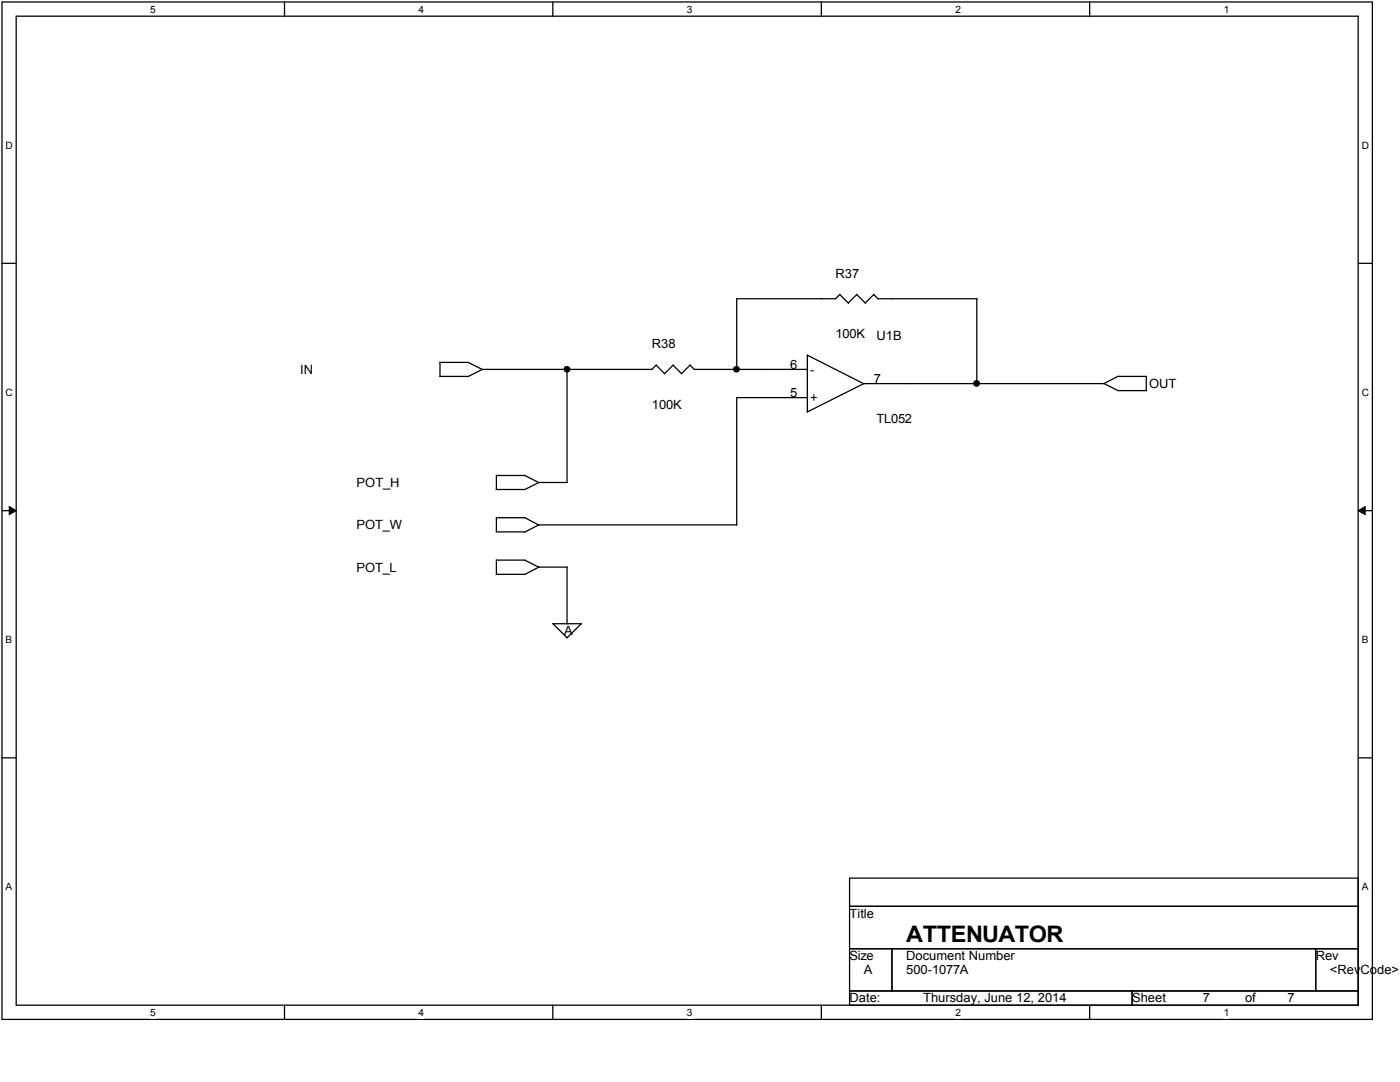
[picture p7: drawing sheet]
<svg xmlns="http://www.w3.org/2000/svg" width="279mm" height="216mm" viewBox="0 0 279 216" stroke-linecap="round" stroke-linejoin="round" font-family="sans-serif">
<path d="M.4 .4h273.5v203h-273.5zM3.2 3.2h267.9v197.4h-267.9z" fill="none" stroke="#000" stroke-width=".25"/>
<g fill="#fff">
<path d="M30 .7h1.1v2.3h-1.1z"/>
<path d="M30 200.9h1.1v2.3h-1.1z"/>
</g>
<path d="M56.8 .4v2.8M56.8 200.6v2.8" fill="none" stroke="#000" stroke-width=".25"/>
<g fill="#fff">
<path d="M83.5 .7h1.1v2.3h-1.1z"/>
<path d="M83.5 200.9h1.1v2.3h-1.1z"/>
</g>
<path d="M110.3 .4v2.8M110.3 200.6v2.8" fill="none" stroke="#000" stroke-width=".25"/>
<g fill="#fff">
<path d="M137.1 .7h1.1v2.3h-1.1z"/>
<path d="M137.1 200.9h1.1v2.3h-1.1z"/>
</g>
<path d="M163.9 .4v2.8M163.9 200.6v2.8" fill="none" stroke="#000" stroke-width=".25"/>
<g fill="#fff">
<path d="M190.7 .7h1.1v2.3h-1.1z"/>
<path d="M190.7 200.9h1.1v2.3h-1.1z"/>
</g>
<path d="M217.5 .4v2.8M217.5 200.6v2.8" fill="none" stroke="#000" stroke-width=".25"/>
<g fill="#fff">
<path d="M244.2 .7h1.1v2.3h-1.1z"/>
<path d="M244.2 200.9h1.1v2.3h-1.1z"/>
<path d="M1.1 27.9h1.5v2.2h-1.5z"/>
<path d="M271.8 27.9h1.4v2.2h-1.4z"/>
<path d="M1.1 77.2h1.5v2.2h-1.5z"/>
<path d="M271.8 77.2h1.4v2.2h-1.4z"/>
</g>
<path d="M.4 52.5h2.8M271.1 52.5h2.8" fill="none" stroke="#000" stroke-width=".25"/>
<g fill="#fff">
<path d="M1.1 126.5h1.3v2.3h-1.3z"/>
<path d="M271.8 126.5h1.3v2.3h-1.3z"/>
</g>
<path d="M.4 101.9h2.8M271.1 101.9h2.8" fill="none" stroke="#000" stroke-width=".25"/>
<path d="M1.8 101.1l1.4 .8-1.4 .8zM271.1 101.9l1.3-.8v1.6z" fill="#000"/>
<path d="M1.8 101.1l1.4 .8-1.4 .8zM271.1 101.9l1.3-.8v1.6z" fill="none" stroke="#000" stroke-width=".2"/>
<g fill="#fff">
<path d="M1.1 175.9h1.3v2.2h-1.3z"/>
<path d="M271.8 175.9h1.3v2.2h-1.3z"/>
</g>
<g fill="none" stroke="#000" stroke-width=".25">
<path d="M147 59.6v14.1M167.6 58.8l1.7 1.7M167.6 58.7l-.8 .9h-19.8M171 58.8l1.7 1.7M171 58.7l-1.7 1.8M174.4 58.8l.9 .9M174.4 58.7l-1.7 1.8M175.2 59.6h19.7M194.9 59.6v16.9M87.8 75.1h5.6M93.4 72.3l2.9 1.5M93.5 72.3h-5.7v2.8"/>
<path d="M113.2 73.7v22.6M130.9 72.9l1.8 1.7M131 72.8l-.9 .9h-33.8l-2.9 1.4M134.3 72.9l1.8 1.7M134.4 72.8l-1.8 1.8M137.7 72.9l.9 .9M137.8 72.8l-1.8 1.8M138.6 73.7h22.5M147 79.3h14.1M147 79.3v25.5M161.1 70.8v11.4M161.1 70.9l11.3 5.7"/>
<path d="M220.3 76.5l2.8 1.4M223.1 77.9h5.7M223.1 75.1h5.7M223.2 75.1l-2.9 1.4h-47.9l-11.3 5.7M228.8 75.1v2.9M99 97.7h5.7M99.1 94.9h5.7M99.1 94.8v2.9M104.7 94.9l2.9 1.4M113.2 96.3h-5.7l-2.8 1.4M99 106.1h5.7M99 114.6h5.7"/>
<path d="M99.1 111.7v2.9M99.1 111.8h5.7M104.7 103.3l2.9 1.5M104.7 111.8l2.9 1.4M104.8 103.3h-5.7v2.8M107.5 104.7h39.5M107.5 104.7l-2.8 1.5M113.2 113.2v11.3M113.2 113.2h-5.7l-2.8 1.4M110.3 124.4l2.9 2.9M110.4 124.5h5.6M116 124.5l-2.9 2.8"/>
<path d="M.4 151.2h2.8M271.1 151.2h2.8M169.5 175.2h101.6v25.4h-101.6zM169.5 180.8h101.6M169.5 189.3h101.6M169.5 197.7h101.6M178 189.3v8.4M225.9 197.7v2.9M262.6 189.3v8.4"/>
<circle cx="113.2" cy="73.7" r=".55"/>
<circle cx="147" cy="73.7" r=".55"/>
<circle cx="194.9" cy="76.5" r=".56"/>
</g>
<g fill="#000">
<circle cx="113.2" cy="73.7" r=".55"/>
<circle cx="147" cy="73.7" r=".55"/>
<circle cx="194.9" cy="76.5" r=".56"/>
</g>
<text font-size="4.5" x="180.8" y="187.9">ATTENUATOR</text>
<g font-size="2.5">
<text x="166.8" y="55.4">R37</text>
<text x="130.1" y="69.5">R38</text>
<text x="166.8" y="67.5">100K</text>
<text x="174.9" y="67.8">U1B</text>
<text x="59.9" y="74.6">IN</text>
<text x="157.7" y="73.7">6</text>
<text x="161.7" y="74.6">-</text>
<text x="174.4" y="76.5">7</text>
<text x="229.3" y="77.4">OUT</text>
<text x="130.1" y="81.6">100K</text>
<text x="157.7" y="79.3">5</text>
<text x="161.7" y="80.2">+</text>
<text x="174.9" y="84.5">TL052</text>
<text x="71.2" y="97.2">POT_H</text>
<text x="71.2" y="105.6">POT_W</text>
<text x="71.2" y="114.1">POT_L</text>
<text x="112.6" y="126.7">A</text>
<text x="169.5" y="183.1">Title</text>
<text x="169.5" y="191.6">Size</text>
<text x="180.8" y="191.6">Document Number</text>
<text x="262.6" y="191.6">Rev</text>
<text x="172.4" y="194.4">A</text>
<text x="180.8" y="194.4">500-1077A</text>
<text x="265.4" y="194.4">&lt;RevCode&gt;</text>
<text x="169.5" y="200">Date:</text>
<text x="184.2" y="200">Thursday, June 12, 2014</text>
<text x="225.9" y="200">Sheet</text>
<text x="240" y="200">7</text>
<text x="248.5" y="200">of</text>
<text x="257" y="200">7</text>
</g>
<g font-size="2">
<text x="30" y="2.6">5</text>
<text x="83.5" y="2.6">4</text>
<text x="137.1" y="2.6">3</text>
<text x="190.7" y="2.6">2</text>
<text x="244.2" y="2.6">1</text>
<text x="1.1" y="29.7">D</text>
<text x="271.8" y="29.7">D</text>
<text x="1.1" y="79">C</text>
<text x="271.8" y="79">C</text>
<text x="1.1" y="128.4">B</text>
<text x="271.8" y="128.4">B</text>
<text x="1.1" y="177.7">A</text>
<text x="271.8" y="177.7">A</text>
<text x="30" y="202.7">5</text>
<text x="83.5" y="202.7">4</text>
<text x="137.1" y="202.7">3</text>
<text x="190.7" y="202.7">2</text>
<text x="244.2" y="202.7">1</text>
</g>
</svg>
